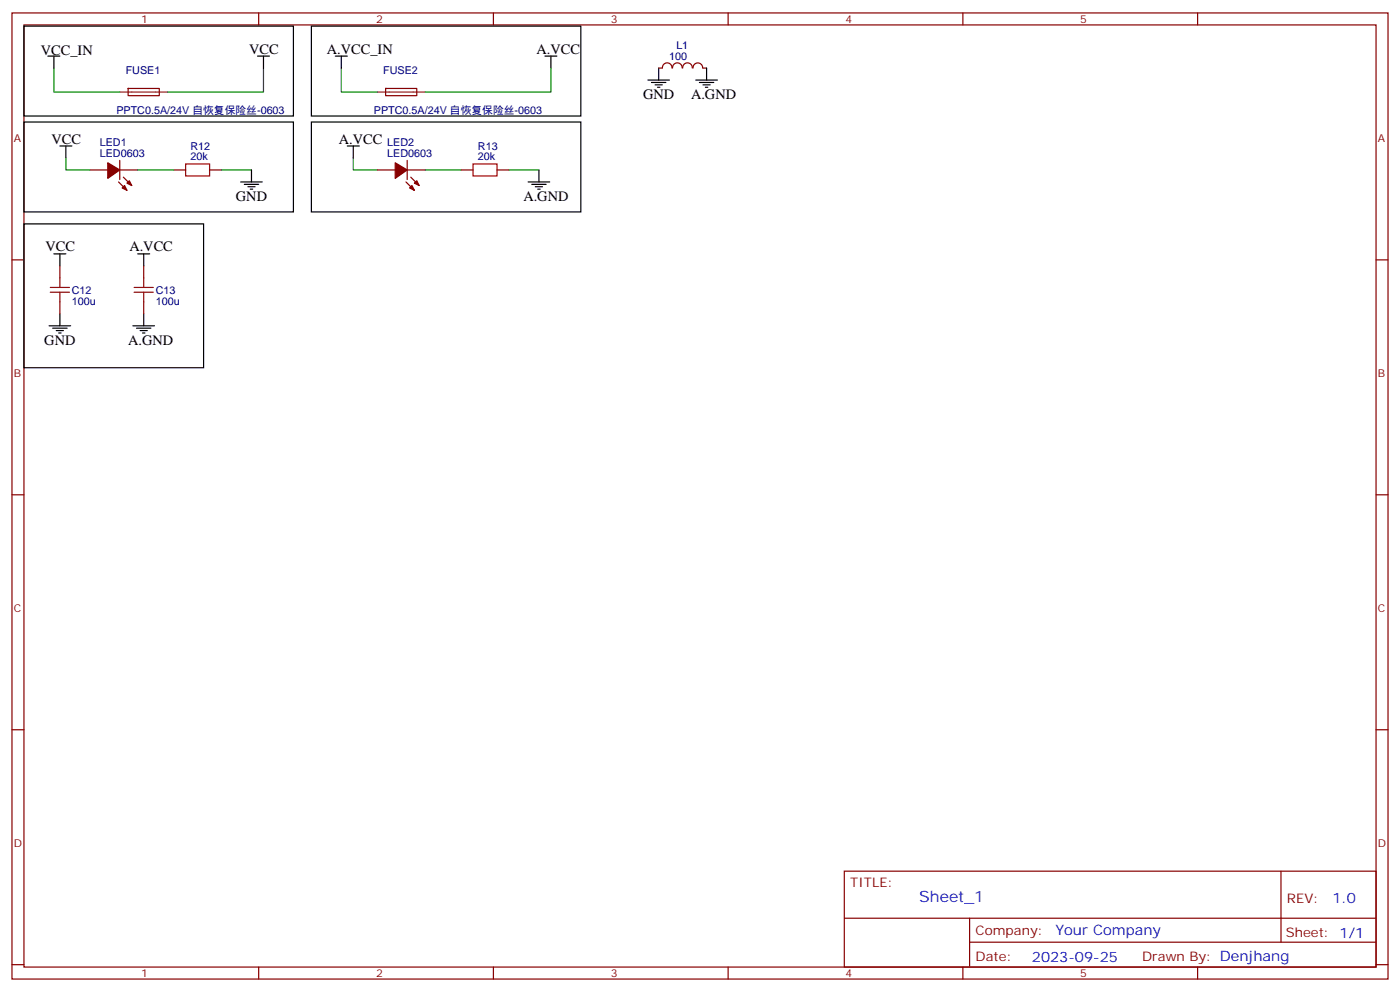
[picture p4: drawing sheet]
<svg xmlns="http://www.w3.org/2000/svg" width="412mm" height="292mm" viewBox="0 0 412 292" stroke-linecap="round" stroke-linejoin="round" font-family="sans-serif">
<g fill="none" stroke="#870000" stroke-width=".35">
<path d="M3.5 3.8h405.4v284.3h-405.4zM7.1 7.3h398.2v277.3h-398.2zM76.2 3.8v3.5M145.3 3.8v3.5M214.5 3.8v3.5M283.6 3.8v3.5M352.8 3.8v3.5M37.8 26h9.1v2.1l-9.1 .1zM113.6 26h9.1l.1 2.1-9.2 .1zM194 20h1.1M195.1 20a1.41 1.41 0 0 1 1.4-1.5 1.41 1.41 0 0 1 1.4 1.5M198.1 20a1.41 1.41 0 0 1 1.4-1.5 1.41 1.41 0 0 1 1.4 1.5"/>
<path d="M201.1 20a1.41 1.41 0 0 1 1.4-1.5 1.41 1.41 0 0 1 1.4 1.5M204.2 20a1.41 1.41 0 0 1 1.4-1.5 1.41 1.41 0 0 1 1.4 1.5M207.1 20h1M26.5 50h5.2M34.9 53.6l2.5 2.4M35.3 50h5.3M35.3 47.2v5.6M36.3 52.1l2.5 2.5M51.2 50h3.5M61.7 50h3.6M111.1 50h5.3M119.6 53.6l2.5 2.4"/>
<path d="M119.9 50h5.3M119.9 47.2v5.6M121 52.1l2.5 2.5M135.8 50h3.5M146.4 50h3.5M3.5 76.5h3.6M17.6 78.2v3.6M42.3 78.2v3.6M405.3 76.5h3.6M17.6 88.8v3.6M42.3 88.8v3.6M3.5 145.6h3.6"/>
<path d="M405.3 145.6h3.6M3.5 214.8h3.6M405.3 214.8h3.6M248.7 256.4h156.6v28.2h-156.6zM377.3 256.4v20.9M248.7 270.2h156.5M285.6 277.3h119.6M285.6 270.2v14.2M3.5 283.9h3.6M76.2 284.6v3.5M145.3 284.6v3.5M214.5 284.6v3.5"/>
<path d="M283.6 284.6v3.5M352.8 284.6v3.5M405.3 283.9h3.6"/>
</g>
<path d="M35.3 27.1h14.1M111.1 27.1h14.1" fill="none" stroke="#8c2424" stroke-width=".35"/>
<g fill="none" stroke="#000" stroke-width=".35">
<path d="M7.1 7.7h79.3v26.4h-79.3zM14.1 16.5h3.5M15.9 16.5v3.5M75.8 16.5h3.6M77.6 16.5v3.5M91.7 7.7h79.4v26.4h-79.4zM98.8 16.5h3.5M100.5 16.5v3.5M160.5 16.5h3.5M162.3 16.5v3.5M7.1 35.9h79.3v26.5h-79.3zM91.7 35.9h79.4v26.5h-79.4z"/>
<path d="M190.9 23.6h6.3M191.9 24.3h4.2M193 25h2.1M193.7 25.7h.7M194 20v3.6M205 23.6h6.3M206 24.3h4.3M207.1 25h2.1M207.8 25.7h.7M208.1 20v3.6M17.6 43h3.6M19.4 43v3.5"/>
<path d="M70.9 53.6h6.4M72 54.3h4.2M73 55h2.1M73.7 55.7h.7M74.1 50v3.6M102.3 43h3.5M104.1 43v3.5M155.6 53.6h6.3M156.6 54.3h4.3M157.7 55h2.1M158.4 55.7h.7M158.7 50v3.6"/>
<path d="M7.1 65.9h52.9v42.3h-52.9zM15.9 74.7h3.5M17.6 74.7v3.5M40.6 74.7h3.5M42.3 74.7v3.5M14.5 95.9h6.3M15.5 96.6h4.3M16.6 97.3h2.1M17.3 98h.7M17.6 92.4v3.5M39.2 95.9h6.3M40.2 96.6h4.2"/>
<path d="M41.3 97.3h2.1M42 98h.7M42.3 92.4v3.5"/>
</g>
<path d="M15.9 20v7.1h19.4M77.6 20v7.1h-28.2M100.5 20v7.1h10.6M162.3 20v7.1h-37.1M19.4 46.5v3.5h7.1M40.6 50h10.6M65.3 50h8.8M104.1 46.5v3.5h7M125.2 50h10.6M149.9 50h8.8" fill="none" stroke="#008700" stroke-width=".35"/>
<path d="M54.7 48.3h7v3.5h-7zM139.3 48.3h7.1v3.5h-7.1zM14.8 86h5.7M14.8 84.6h5.7M17.6 81.8v2.8M17.6 86v2.8M39.5 86h5.7M39.5 84.6h5.7M42.3 81.8v2.8M42.3 86v2.8" fill="none" stroke="#a10000" stroke-width=".35"/>
<g fill="#870000" stroke="#870000" stroke-width=".35">
<path d="M116.4 47.9l3.5 2.1-3.5 2.5z"/>
<path d="M120.6 55.3l.8-.7 .7 1.4z"/>
<path d="M122.8 53.2l.7 1.4-1.4-.7z"/>
<path d="M31.7 47.9l3.6 2.1-3.6 2.5z"/>
<path d="M36 55.3l.7-.7 .7 1.4z"/>
<path d="M38.1 53.2l.7 1.4-1.4-.7z"/>
</g>
<text font-size="4.6" fill="#00f" x="270.8" y="265.4">Sheet_1</text>
<g font-size="4.2">
<text x="12" y="16.2">VCC_IN</text>
<text x="73.4" y="15.8">VCC</text>
<text x="96.3" y="15.8">A.VCC_IN</text>
<text x="158" y="15.8">A.VCC</text>
<text x="189.4" y="29.2">GND</text>
<text x="203.6" y="29.2">A.GND</text>
<text x="15.2" y="42.3">VCC</text>
<text x="99.8" y="42.3">A.VCC</text>
<text x="69.5" y="59.2">GND</text>
<text x="154.2" y="59.2">A.GND</text>
<text x="13.4" y="74">VCC</text>
<text x="38.1" y="74">A.VCC</text>
<text x="13.1" y="101.5">GND</text>
<text x="37.7" y="101.5">A.GND</text>
</g>
<g font-size="4.2" fill="#00f">
<text x="392.5" y="265.7">1.0</text>
<text x="310.9" y="275.2">Your Company</text>
<text x="304" y="283">2023-09-25</text>
</g>
<g font-size="3.9" fill="#800">
<text x="250.5" y="261">TITLE:</text>
<text x="379.1" y="265.7">REV:</text>
<text x="287.4" y="275.2">Company:</text>
<text x="378.7" y="275.8">Sheet: 1/1</text>
<text x="287.4" y="282.9">Date:</text>
<text x="336.4" y="282.9">Drawn By: Denjhang</text>
</g>
<g font-size="3.2" fill="#800">
<text x="41.6" y="6.8">1</text>
<text x="110.8" y="6.8">2</text>
<text x="179.9" y="6.8">3</text>
<text x="249.1" y="6.8">4</text>
<text x="318.2" y="6.8">5</text>
<text x="4.1" y="41.9">A</text>
<text x="405.9" y="41.9">A</text>
<text x="4.1" y="111.1">B</text>
<text x="405.9" y="111.1">B</text>
<text x="4.1" y="180.2">C</text>
<text x="405.9" y="180.2">C</text>
<text x="4.1" y="249.3">D</text>
<text x="405.9" y="249.3">D</text>
<text x="41.6" y="287.6">1</text>
<text x="110.8" y="287.6">2</text>
<text x="179.9" y="287.6">3</text>
<text x="249.1" y="287.6">4</text>
<text x="318.2" y="287.6">5</text>
</g>
<g font-size="3.2" fill="#000080">
<text x="197.1" y="17.7">100</text>
<text x="199.2" y="14.5">L1</text>
<text x="37" y="21.8">FUSE1</text>
<text x="112.9" y="21.8">FUSE2</text>
<text x="34.3" y="33.5">PPTC0.5A/24V 自恢复保险丝-0603</text>
<text x="110.1" y="33.5">PPTC0.5A/24V 自恢复保险丝-0603</text>
<text x="29.4" y="46.1">LED0603</text>
<text x="29.4" y="43">LED1</text>
<text x="56.1" y="47.2">20k</text>
<text x="56.1" y="44">R12</text>
<text x="114.1" y="46.1">LED0603</text>
<text x="114.1" y="43">LED2</text>
<text x="140.8" y="47.2">20k</text>
<text x="140.8" y="44">R13</text>
<text x="21.2" y="89.7">100u</text>
<text x="21.2" y="86.5">C12</text>
<text x="45.9" y="89.7">100u</text>
<text x="45.9" y="86.5">C13</text>
</g>
</svg>
